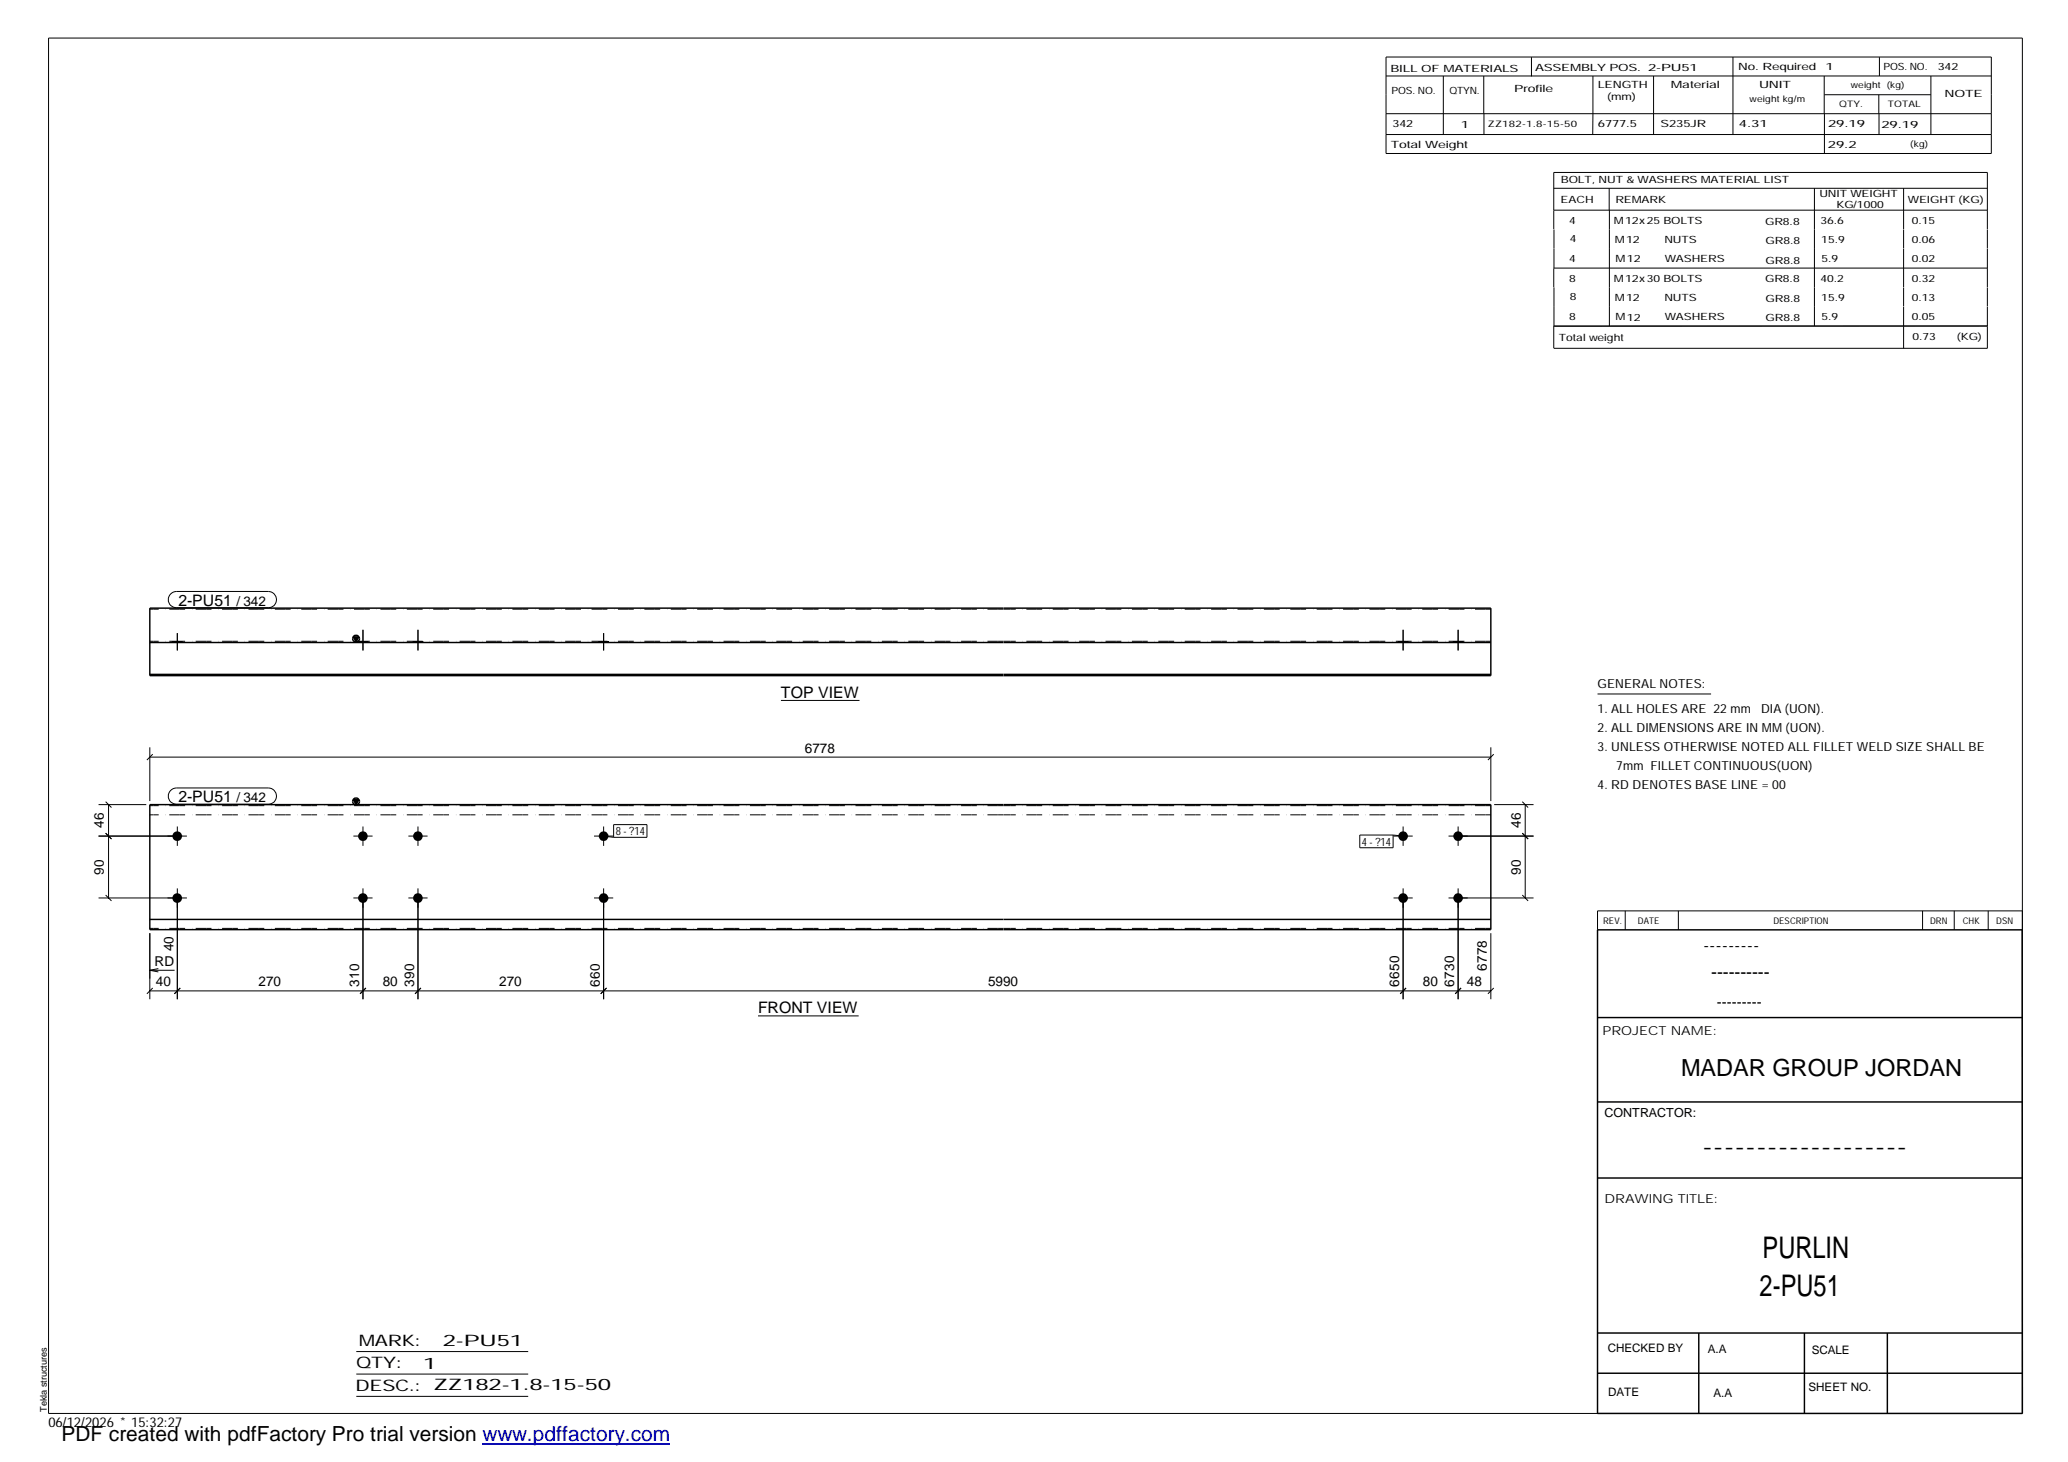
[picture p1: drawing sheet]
<svg xmlns="http://www.w3.org/2000/svg" width="420mm" height="297mm" viewBox="0 0 420 297" stroke-linecap="round" stroke-linejoin="round" font-family="sans-serif">
<g fill="#000">
<path d="M71.8 129.4h1.1l-.6 1zM71.8 162.5h1.1l-.6 1z"/>
<path d="M35 130.3h2v.2h-2z" fill-rule="evenodd"/>
<path d="M35 130.3h2v.2h-2z" fill-rule="evenodd"/>
<path d="M72.8 130.3h1.9v.2h-1.9z" fill-rule="evenodd"/>
<path d="M72.8 130.3h1.9v.2h-1.9z" fill-rule="evenodd"/>
<path d="M83.9 130.3h2v.2h-2z" fill-rule="evenodd"/>
<path d="M83.9 130.3h2v.2h-2z" fill-rule="evenodd"/>
<path d="M121.7 130.3h1.9v.2h-1.9z" fill-rule="evenodd"/>
<path d="M121.7 130.3h1.9v.2h-1.9z" fill-rule="evenodd"/>
<path d="M284.1 130.3h1.9v.2h-1.9z" fill-rule="evenodd"/>
<path d="M284.1 130.3h1.9v.2h-1.9z" fill-rule="evenodd"/>
<path d="M295.3 130.3h1.9v.2h-1.9z" fill-rule="evenodd"/>
<path d="M295.3 130.3h1.9v.2h-1.9z" fill-rule="evenodd"/>
<circle cx="36" cy="169.9" r=".98"/>
<circle cx="73.7" cy="169.9" r=".97"/>
<circle cx="84.9" cy="169.9" r=".97"/>
<circle cx="122.6" cy="169.9" r=".97"/>
<circle cx="285.1" cy="169.9" r=".97"/>
<circle cx="296.2" cy="169.9" r=".97"/>
<circle cx="36" cy="182.5" r=".98"/>
<circle cx="73.7" cy="182.5" r=".98"/>
<circle cx="84.9" cy="182.5" r=".98"/>
<circle cx="122.6" cy="182.5" r=".97"/>
<circle cx="285.1" cy="182.5" r=".97"/>
<circle cx="296.2" cy="182.5" r=".97"/>
</g>
<g fill="none" stroke="#000" stroke-width=".2">
<path d="M9.9 7.7h401v279.5h-401zM281.6 11.6h123v19.6h-123zM281.6 15.4h123M293.2 15.4v11.9M301.5 15.4v7.7M311.1 11.6v3.9M323.6 15.4v11.9M336 15.4v11.9M352.1 11.6v15.7M370.6 15.4v7.7M370.7 19.2h21.6M381.7 19.2v3.9"/>
<path d="M381.8 11.6v3.8M392.3 15.4v11.9M281.6 23.1h123M281.6 27.3h123M301.5 23.1v4.2M315.7 38.3h88.1M326.9 38.3v4.4M368.6 38.3v27.9M370.7 23.1v8.1M381.8 23.1v4.2M386.8 38.3v8.3M315.7 42.7h88.1"/>
<path d="M315.7 46.6v-11.6h88.1v11.6M315.7 54.5v3.9M315.7 54.5h88.1M315.7 46.6v7.9M315.7 58.4v7.8M327 42.7v23.5M386.8 46.6v3.9M386.8 50.6v7.7M386.8 58.4v3.9M403.8 46.6v3.9M403.8 50.6v7.7M403.8 58.4v3.9"/>
<path d="M386.8 62.3v8.5M403.8 62.3v8.5h-88.1M403.8 66.2h-88.1v4.5M34.7 120.7l.5-.4 .6-.1h18.7a1.65 1.65 0 0 1 1.7 1.6 1.65 1.65 0 0 1-1.7 1.7h-18.7a1.63 1.63 0 0 1-1.5-1 1.63 1.63 0 0 1 .4-1.8zM35 130.3v.2M36 128.6v3.6M37 130.3v.2M72.8 130.3v.2M73.7 128v4.2M74.7 130.3v.2M83.9 130.3v.2M84.9 128v4.2"/>
<path d="M85.9 130.3v.2M121.7 130.3v.2M122.6 128.6v3.6M123.6 130.3v.2M284.1 130.3v.2M285.1 128v4.2M286 130.3v.2M295.3 130.3v.2M296.2 128v4.2M297.2 130.3v.2M30.4 153.8h272.5M30.4 151.8v11"/>
<path d="M31 153.2l-1.2 1.2M158.7 142.3h15.9M302.9 151.8v11M303.5 153.2l-1.2 1.2M324.6 141h23M20 169.9h18M20 163.5h9.7M21.5 169.3l1.1 1.2M21.5 162.9l1.1 1.2M22.1 163.5v18.9M34.7 160.6l.5-.4 .6-.1h18.7a1.65 1.65 0 0 1 1.7 1.6 1.65 1.65 0 0 1-1.7 1.7h-18.7a1.63 1.63 0 0 1-1.5-1 1.63 1.63 0 0 1 .4-1.8zM36 167.9v4"/>
<path d="M71.8 169.9h3.9M73.7 167.9v4M83 169.9h3.9M84.9 167.9v4M120.7 169.9h3.9M122.6 167.9v4M122.6 169.9l2.1 .2M124.7 167.5h6.7v2.6h-6.7zM276.3 169.7h6.7v2.5h-6.7zM283 169.7l2.1 .2M283.1 169.9h3.9M285.1 167.9v4"/>
<path d="M294.3 169.9h17.3M296.2 167.9v4M303.6 163.5h8M309.3 169.3l1.2 1.2M309.3 162.9l1.2 1.2M309.9 163.5v18.9M20 182.4h18M21.5 181.8l1.1 1.2M30.4 189.6v13.4M30.4 197.1l1.8 .4M30.4 197.1h5.1M32.2 196.8l-1.8 .3"/>
<path d="M36 180.5v22.5M71.8 182.4h3.9M73.7 180.5v22.5M83 182.4h3.9M84.9 180.5v22.5M120.7 182.4h3.9M122.6 180.5v22.5M283.1 182.4h3.9M285.1 180.5v22.5M294.3 182.4h17.3M296.2 180.5v22.5M302.9 189.6v13.4"/>
<path d="M309.3 181.8l1.2 1.2M330.2 185.1v3.8M341 185.1v3.8M390.6 185.1v3.8M397 185.1v3.8M403.9 185.1v3.8M410.9 185.1h-86.3v3.8M30.4 201.3h272.5M31 200.7l-1.2 1.2M36.6 200.7l-1.2 1.2M74.3 200.7l-1.1 1.2M85.5 200.7l-1.2 1.2"/>
<path d="M123.2 200.7l-1.2 1.2M154 206.4h20.5M285.7 200.7l-1.2 1.2M296.8 200.7l-1.1 1.2M303.5 200.7l-1.2 1.2M72.4 274.6h34.9M72.4 279.2h34.9M72.4 283.7h34.9"/>
</g>
<g fill="none" stroke="#000" stroke-width=".3">
<path d="M30.4 123.6h272.5v13.7h-272.5zM30.4 137h272.5M30.4 130.5h272.5M71.8 129.4h1.1l-.6 1zM30.4 163.5h272.5v25.4h-272.5zM71.8 162.5h1.1l-.6 1zM30.4 186.8h272.5M324.6 188.9h86.3v98.3h-86.3zM324.6 206.7h86.3M324.6 239.3h86.3M324.6 223.9h86.3M324.6 270.8h86.3"/>
<path d="M324.6 279h86.3M345.1 270.8v16.4M366.6 270.8v16.4M383.5 270.8v16.4"/>
<circle cx="72.3" cy="129.8" r=".7"/>
<circle cx="72.3" cy="162.8" r=".7"/>
</g>
<path d="M203.8 123.8h-173.4M203.8 130.3h-173.4M302.9 123.8h-99M302.9 130.3h-99M203.8 165.6h-173.4M203.8 163.7h-173.4M302.9 165.6h-99M302.9 163.7h-99M203.8 188.6h-173.4M302.9 188.6h-99" fill="none" stroke="#000" stroke-width=".2" stroke-dasharray="1.1 0 2.1 .7 0 1.4" stroke-linecap="butt"/>
<path d="M98 293.3h38.2" fill="none" stroke="#00f" stroke-width=".3"/>
<g font-size="6.1">
<text x="358.1" y="255.5">PURLIN</text>
<text x="357.5" y="263.3">2-PU51</text>
</g>
<text font-size="4.8" x="341.5" y="218.6">MADAR GROUP JORDAN</text>
<text font-size="4.2" x="12.5" y="292.7">PDF created with pdfFactory Pro trial version www.pdffactory.com</text>
<g font-size="3.6">
<text x="346.1" y="193.2">---------</text>
<text x="347.7" y="198.6">----------</text>
<text x="345.8" y="234.2">-------------------</text>
</g>
<g font-size="3.2">
<text x="36.2" y="123">2-PU51</text>
<text x="158.7" y="141.8">TOP VIEW</text>
<text x="36.2" y="163">2-PU51</text>
<text x="154" y="205.9">FRONT VIEW</text>
<text x="72.9" y="273.5">MARK:</text>
<text x="90" y="273.5">2-PU51</text>
<text x="72.4" y="278">QTY:</text>
<text x="86" y="278.1">1</text>
<text x="72.2" y="282.6">DESC.:</text>
<text x="88.1" y="282.4">ZZ182-1.8-15-50</text>
</g>
<text font-size="3" x="348.8" y="204.5">---------</text>
<g font-size="2.8">
<text x="48" y="123">/ 342</text>
<text x="163.5" y="152.9">6778</text>
<text x="48" y="163">/ 342</text>
<text x="21.1" y="168.2" transform="rotate(-90 21.1 168.2)">46</text>
<text x="309" y="168.2" transform="rotate(-90 309 168.2)">46</text>
<text x="21.1" y="177.7" transform="rotate(-90 21.1 177.7)">90</text>
<text x="309" y="177.7" transform="rotate(-90 309 177.7)">90</text>
<text x="31.4" y="196.3">RD</text>
<text x="35.2" y="193.3" transform="rotate(-90 35.2 193.3)">40</text>
<text x="302.1" y="197.3" transform="rotate(-90 302.1 197.3)">6778</text>
<text x="31.7" y="200.4">40</text>
<text x="52.5" y="200.4">270</text>
<text x="72.9" y="200.4" transform="rotate(-90 72.9 200.4)">310</text>
<text x="77.8" y="200.4">80</text>
<text x="84.1" y="200.4" transform="rotate(-90 84.1 200.4)">390</text>
<text x="101.4" y="200.4">270</text>
<text x="121.8" y="200.4" transform="rotate(-90 121.8 200.4)">660</text>
<text x="200.7" y="200.4">5990</text>
<text x="284.3" y="200.4" transform="rotate(-90 284.3 200.4)">6650</text>
<text x="289.1" y="200.4">80</text>
<text x="295.4" y="200.4" transform="rotate(-90 295.4 200.4)">6730</text>
<text x="298" y="200.4">48</text>
<text x="9.8" y="290">06/12/2026 * 15:32:27</text>
</g>
<g font-size="2.5">
<text x="324.6" y="139.9">GENERAL NOTES:</text>
<text x="324.6" y="148.7">2. ALL DIMENSIONS ARE IN MM (UON).</text>
<text x="324.6" y="144.9">1. ALL HOLES ARE 22 mm</text>
<text x="357.8" y="144.9">DIA (UON).</text>
<text x="324.6" y="152.5">3. UNLESS OTHERWISE NOTED ALL FILLET WELD SIZE SHALL BE</text>
<text x="324.6" y="160.2">4. RD DENOTES BASE LINE = 00</text>
<text x="328.4" y="156.4">7mm FILLET CONTINUOUS(UON)</text>
<text x="325.6" y="210.3">PROJECT NAME:</text>
<text x="326" y="226.9">CONTRACTOR:</text>
<text x="326" y="244.4">DRAWING TITLE:</text>
</g>
<g font-size="2.4">
<text x="326.7" y="274.7">CHECKED BY</text>
<text x="347" y="275">A.A</text>
<text x="368.1" y="275.1">SCALE</text>
<text x="326.7" y="283.6">DATE</text>
<text x="348.1" y="283.9">A.A</text>
<text x="367.5" y="282.6">SHEET NO.</text>
</g>
<g font-size="2.3">
<text x="125.1" y="169.7">8 - ?14</text>
<text x="276.7" y="171.8">4 - ?14</text>
</g>
<g font-size="2">
<text x="282.5" y="14.6">BILL OF MATERIALS</text>
<text x="311.9" y="14.4">ASSEMBLY POS.</text>
<text x="324.6" y="17.9">LENGTH</text>
<text x="334.9" y="14.4">2-PU51</text>
<text x="339.5" y="17.9">Material</text>
<text x="353.1" y="14.2">No. Required</text>
<text x="357.4" y="17.9">UNIT</text>
<text x="370.9" y="14.2">1</text>
<text x="382.7" y="14.2">POS. NO.</text>
<text x="393.7" y="14.3">342</text>
<text x="282.7" y="19.1">POS. NO.</text>
<text x="294.5" y="19">QTYN.</text>
<text x="307.6" y="18.7">Profile</text>
<text x="326.5" y="20.4">(mm)</text>
<text x="395.1" y="19.6">NOTE</text>
<text x="282.9" y="25.8">342</text>
<text x="296.8" y="26">1</text>
<text x="324.7" y="25.9">6777.5</text>
<text x="337.4" y="25.9">S235JR</text>
<text x="353.3" y="25.9">4.31</text>
<text x="371.4" y="25.9">29.19</text>
<text x="382.3" y="25.9">29.19</text>
<text x="282.6" y="30.1">Total Weight</text>
<text x="371.4" y="30">29.2</text>
<text x="317.1" y="41.3">EACH</text>
<text x="317.1" y="37.2">BOLT, NUT &amp; WASHERS MATERIAL LIST</text>
<text x="328.2" y="41.3">REMARK</text>
<text x="369.7" y="40.1">UNIT WEIGHT</text>
<text x="387.6" y="41.2">WEIGHT (KG)</text>
<text x="318.8" y="45.4">4</text>
<text x="327.9" y="45.6">M12x25 BOLTS</text>
<text x="358.6" y="45.6">GR8.8</text>
<text x="369.9" y="45.5">36.6</text>
<text x="373.1" y="42.2">KG/1000</text>
<text x="388.4" y="45.5">0.15</text>
<text x="318.8" y="53.3">4</text>
<text x="318.9" y="49.2">4</text>
<text x="328.1" y="49.3">M12</text>
<text x="328.3" y="53.3">M12</text>
<text x="338.2" y="49.4">NUTS</text>
<text x="338.2" y="53.3">WASHERS</text>
<text x="358.7" y="49.6">GR8.8</text>
<text x="358.7" y="53.5">GR8.8</text>
<text x="370" y="49.3">15.9</text>
<text x="370.1" y="53.2">5.9</text>
<text x="388.4" y="49.4">0.06</text>
<text x="388.4" y="53.3">0.02</text>
<text x="318.8" y="57.2">8</text>
<text x="327.9" y="57.3">M12x30 BOLTS</text>
<text x="358.6" y="57.4">GR8.8</text>
<text x="369.9" y="57.3">40.2</text>
<text x="388.4" y="57.2">0.32</text>
<text x="318.8" y="65.1">8</text>
<text x="318.9" y="61">8</text>
<text x="328.1" y="61.2">M12</text>
<text x="328.3" y="65.1">M12</text>
<text x="338.2" y="61.2">NUTS</text>
<text x="338.2" y="65.1">WASHERS</text>
<text x="358.7" y="61.4">GR8.8</text>
<text x="358.7" y="65.3">GR8.8</text>
<text x="370" y="61.1">15.9</text>
<text x="370.1" y="65">5.9</text>
<text x="388.4" y="61.2">0.13</text>
<text x="388.4" y="65.1">0.05</text>
<text x="316.7" y="69.3">Total weight</text>
<text x="388.6" y="69.1">0.73</text>
<text x="397.6" y="69">(KG)</text>
</g>
<g font-size="1.9">
<text x="325.7" y="187.8">REV.</text>
<text x="332.8" y="187.6">DATE</text>
<text x="360.3" y="187.7">DESCRIPTION</text>
<text x="392.1" y="187.6">DRN</text>
<text x="398.8" y="187.6">CHK</text>
<text x="405.6" y="187.7">DSN</text>
<text x="9.5" y="286.8" transform="rotate(-90 9.5 286.8)">Tekla structures</text>
</g>
<g font-size="1.8">
<text x="376" y="17.9">weight (kg)</text>
<text x="355.5" y="20.7">weight kg/m</text>
<text x="373.6" y="21.7">QTY.</text>
<text x="383.5" y="21.8">TOTAL</text>
<text x="302.3" y="25.9">ZZ182-1.8-15-50</text>
<text x="388.1" y="29.8">(kg)</text>
</g>
</svg>
